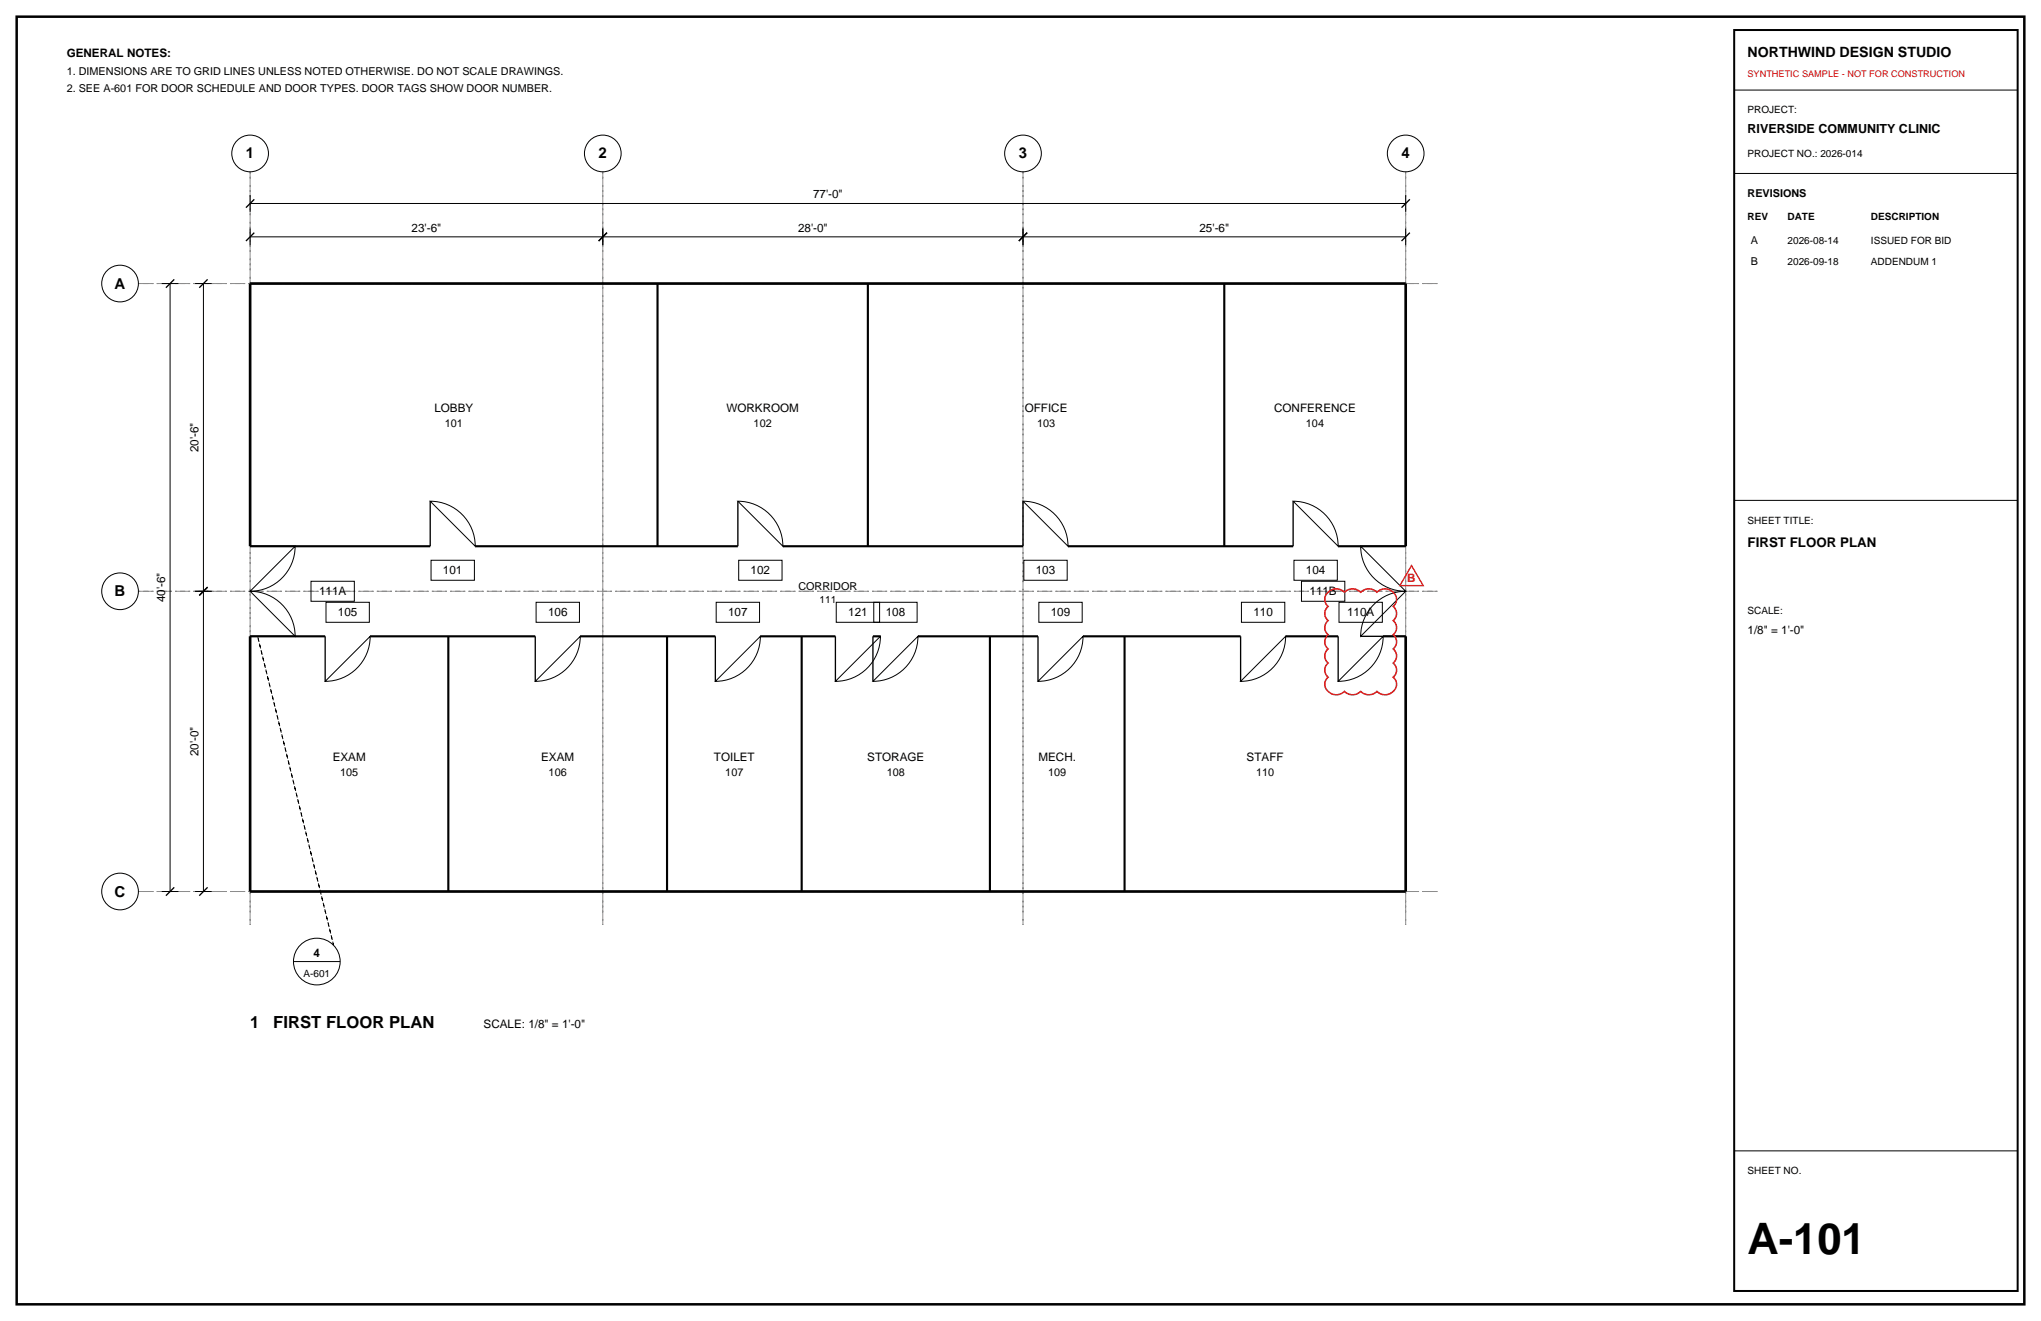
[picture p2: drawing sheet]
<svg xmlns="http://www.w3.org/2000/svg" width="432mm" height="279mm" viewBox="0 0 432 279" stroke-linecap="round" stroke-linejoin="round" font-family="sans-serif">
<path d="M3.5 3.5h424.8v272.4h-424.8z" fill="none" stroke="#000" stroke-width=".53"/>
<path d="M52.9 36.3v159.3zM127.5 36.3v159.3zM216.4 36.3v159.3zM297.4 36.3v159.3zM29.3 60h275.1zM29.3 125.1h275.1zM29.3 188.6h275.1z" fill="none" stroke="#8c8c8c" stroke-width=".21" stroke-dasharray="2.1 .7 .4 .7" stroke-linecap="butt"/>
<g fill="none" stroke="#000" stroke-width=".21">
<path d="M366.9 19.1h60zM366.9 36.7h60zM34.2 60h3.5zM36 60v128.6zM41.3 60h3.5zM43 60v65.1zM52.9 50.1h74.6zM52.9 48.3v3.6zM52.9 43h244.5zM52.9 41.3v3.5zM127.5 48.3v3.6zM127.5 50.1h88.9z"/>
<path d="M216.4 48.3v3.6zM216.4 50.1h81zM297.4 48.3v3.6zM297.4 41.3v3.5zM91 106a9.5 9.5 0 0 1 9.5 9.5zM91.2 118.5h9.2v4.2h-9.2zM156.1 106a9.5 9.5 0 0 1 9.5 9.5zM156.3 118.5h9.2v4.2h-9.2zM216.4 106a9.5 9.5 0 0 1 9.6 9.5zM216.6 118.5h9.2v4.2h-9.2zM273.6 106a9.5 9.5 0 0 1 9.5 9.5zM273.8 118.5h9.1v4.2h-9.1z"/>
<path d="M287.9 115.5l9.5 9.6a9.5 9.5 0 0 1-9.5-9.6zM366.9 105.8h60zM41.3 125.1h3.5zM43 125.1v63.5zM52.9 125.1l9.5-9.6a9.5 9.5 0 0 1-9.5 9.6zM52.9 125.1a9.5 9.5 0 0 1 9.5 9.5zM65.8 122.9h9.2v4.3h-9.2zM69 127.4h9.1v4.2h-9.1zM78.3 134.6a9.5 9.5 0 0 1-9.5 9.5zM113.4 127.4h9.2v4.2h-9.2zM122.8 134.6a9.5 9.5 0 0 1-9.6 9.5zM151.5 127.4h9.2v4.2h-9.2z"/>
<path d="M160.9 134.6a9.5 9.5 0 0 1-9.6 9.5zM176.9 127.4h9.2v4.2h-9.2zM184.9 127.4h9.1v4.2h-9.1zM186.3 134.6a9.5 9.5 0 0 1-9.6 9.5zM194.2 134.6a9.5 9.5 0 0 1-9.5 9.5zM219.8 127.4h9.2v4.2h-9.2zM229.1 134.6a9.5 9.5 0 0 1-9.5 9.5zM262.6 127.4h9.2v4.2h-9.2zM272 134.6a9.5 9.5 0 0 1-9.5 9.5zM275.3 122.9h9.2v4.3h-9.2zM283.3 127.4h9.2v4.2h-9.2zM290.3 128.3a9.5 9.5 0 0 1 7.1-3.2l-9.5 9.5a9.5 9.5 0 0 1 2.4-6.3z"/>
<path d="M292.6 134.6a9.5 9.5 0 0 1-9.5 9.5zM34.2 188.6h3.5zM41.3 188.6h3.5zM62.1 203.4h9.9zM366.9 243.4h60z"/>
<circle cx="52.9" cy="32.5" r="3.9"/>
<circle cx="127.5" cy="32.5" r="3.9"/>
<circle cx="216.4" cy="32.5" r="3.9"/>
<circle cx="297.4" cy="32.5" r="3.9"/>
<circle cx="25.4" cy="60" r="3.9"/>
<circle cx="25.4" cy="125.1" r="3.9"/>
<circle cx="25.4" cy="188.6" r="3.9"/>
<circle cx="67" cy="203.4" r="4.9"/>
</g>
<g fill="none" stroke="#000" stroke-width=".28">
<path d="M52 51l1.8-1.8zM52 43.9l1.8-1.7zM126.6 51l1.8-1.8zM215.5 51l1.8-1.8zM296.5 51l1.8-1.8zM296.5 43.9l1.8-1.7zM35.1 60.9l1.8-1.8zM42.2 60.9l1.7-1.8zM52.9 115.5h9.5zM91 106v9.5zM156.1 106v9.5zM216.4 106v9.5z"/>
<path d="M273.6 106v9.5zM287.9 115.5h9.5zM42.2 125.9l1.7-1.7zM52.9 134.6h9.5zM68.8 134.6v9.5zM113.2 134.6v9.5zM151.3 134.6v9.5zM176.7 134.6v9.5zM184.7 134.6v9.5zM219.6 134.6v9.5zM262.5 134.6v9.5zM283.1 134.6v9.5z"/>
<path d="M287.9 134.6h9.5zM36.9 187.7l-1.8 1.7zM43.9 187.7l-1.7 1.7z"/>
</g>
<path d="M52.9 60h244.5zM52.9 60v55.5zM297.4 60v55.5zM52.9 134.6v54zM297.4 134.6v54zM52.9 188.6h244.5z" fill="none" stroke="#000" stroke-width=".56"/>
<g fill="none" stroke="#000" stroke-width=".45">
<path d="M139.1 60v55.5zM183.6 60v55.5zM259 60v55.5zM52.9 115.5h38.1zM100.5 115.5h55.6zM165.6 115.5h50.8zM226 115.5h47.6zM283.1 115.5h14.3zM52.9 134.6h15.9zM78.3 134.6h34.9zM94.8 134.6v54zM122.8 134.6h28.5z"/>
<path d="M141.1 134.6v54zM160.9 134.6h15.8zM169.6 134.6v54zM184.7 134.6h1.6zM194.2 134.6h25.4zM209.4 134.6v54zM229.1 134.6h33.4zM237.9 134.6v54zM272 134.6h11.1zM292.6 134.6h4.8z"/>
</g>
<path d="M54.5 134.6l16.1 65.2z" fill="none" stroke="#000" stroke-width=".21" stroke-dasharray=".7 .7" stroke-linecap="butt"/>
<path d="M366.9 6.4h60v266.6h-60z" fill="none" stroke="#000" stroke-width=".42"/>
<path d="M281 125.3a2.41 2.41 0 0 1 3.4 0 2.41 2.41 0 0 1 3.5 0 2.41 2.41 0 0 1 3.4 0 2.39 2.39 0 0 1 2.8-.5 2.39 2.39 0 0 1 1.3 2.5l-.7 1a1.91 1.91 0 0 1 0 3 1.91 1.91 0 0 1 0 3 1.91 1.91 0 0 1 0 2.9 1.91 1.91 0 0 1 0 3 1.91 1.91 0 0 1 0 3 2.23 2.23 0 0 1 .3 2.9 2.23 2.23 0 0 1-2.8 .7l-.9-.6a2.41 2.41 0 0 1-3.4 0 2.41 2.41 0 0 1-3.5 0 2.39 2.39 0 0 1-2.8 .5 2.39 2.39 0 0 1-1.3-2.5l.7-1a1.91 1.91 0 0 1 0-3 1.91 1.91 0 0 1 0-3 1.91 1.91 0 0 1 0-2.9 1.91 1.91 0 0 1 0-3 1.91 1.91 0 0 1 0-3 1.91 1.91 0 0 1 0-3z" fill="none" stroke="#d90d0d" stroke-width=".32"/>
<path d="M298.6 119.6l2.5 4.3h-4.9z" fill="none" stroke="#d90d0d" stroke-width=".28"/>
<text font-size="9.2" x="369.7" y="265.3">A-101</text>
<g font-size="3.5">
<text x="52.9" y="217.5">1</text>
<text x="57.8" y="217.5">FIRST FLOOR PLAN</text>
</g>
<g font-size="3.2">
<text x="52" y="33.5">1</text>
<text x="126.6" y="33.5">2</text>
<text x="215.5" y="33.5">3</text>
<text x="296.5" y="33.5">4</text>
<text x="24.3" y="61">A</text>
<text x="24.3" y="126.1">B</text>
<text x="24.3" y="189.6">C</text>
</g>
<text font-size="3" x="369.7" y="12">NORTHWIND DESIGN STUDIO</text>
<text font-size="2.8" x="369.7" y="115.7">FIRST FLOOR PLAN</text>
<text font-size="2.6" x="369.7" y="28.2">RIVERSIDE COMMUNITY CLINIC</text>
<g font-size="2.5">
<text x="14.1" y="12">GENERAL NOTES:</text>
<text x="172" y="42">77'-0&quot;</text>
<text x="87.1" y="49">23'-6&quot;</text>
<text x="168.8" y="49">28'-0&quot;</text>
<text x="253.8" y="49">25'-6&quot;</text>
<text x="91.9" y="87">LOBBY</text>
<text x="153.7" y="87">WORKROOM</text>
<text x="216.8" y="87">OFFICE</text>
<text x="269.6" y="87">CONFERENCE</text>
<text x="42" y="95.7" transform="rotate(-90 42 95.7)">20'-6&quot;</text>
<text x="67.5" y="125.9">111A</text>
<text x="93.7" y="121.5">101</text>
<text x="158.8" y="121.5">102</text>
<text x="219.1" y="121.5">103</text>
<text x="276.3" y="121.5">104</text>
<text x="277" y="125.9">111B</text>
<text x="34.9" y="127.4" transform="rotate(-90 34.9 127.4)">40'-6&quot;</text>
<text x="71.5" y="130.4">105</text>
<text x="115.9" y="130.4">106</text>
<text x="154" y="130.4">107</text>
<text x="179.4" y="130.4">121</text>
<text x="187.4" y="130.4">108</text>
<text x="222.3" y="130.4">109</text>
<text x="265.2" y="130.4">110</text>
<text x="285" y="130.4">110A</text>
<text x="369.7" y="134.1">1/8&quot; = 1'-0&quot;</text>
<text x="42" y="160" transform="rotate(-90 42 160)">20'-0&quot;</text>
<text x="70.4" y="160.9">EXAM</text>
<text x="114.5" y="160.9">EXAM</text>
<text x="151" y="160.9">TOILET</text>
<text x="183.5" y="160.9">STORAGE</text>
<text x="219.7" y="160.9">MECH.</text>
<text x="263.7" y="160.9">STAFF</text>
<text x="66.3" y="202.3">4</text>
<text x="102.3" y="217.5">SCALE: 1/8&quot; = 1'-0&quot;</text>
</g>
<text font-size="2.5" fill="#d90d0d" x="297.7" y="123.2">B</text>
<g font-size="2.3">
<text x="14.1" y="15.9">1. DIMENSIONS ARE TO GRID LINES UNLESS NOTED OTHERWISE. DO NOT SCALE DRAWINGS.</text>
<text x="14.1" y="19.4">2. SEE A-601 FOR DOOR SCHEDULE AND DOOR TYPES. DOOR TAGS SHOW DOOR NUMBER.</text>
<text x="369.7" y="41.6">REVISIONS</text>
<text x="370.4" y="51.5">A</text>
<text x="370.4" y="56.1">B</text>
<text x="94.1" y="90.2">101</text>
<text x="159.4" y="90.2">102</text>
<text x="219.4" y="90.2">103</text>
<text x="276.3" y="90.2">104</text>
<text x="168.9" y="124.7">CORRIDOR</text>
<text x="72" y="164">105</text>
<text x="116.1" y="164">106</text>
<text x="153.5" y="164">107</text>
<text x="187.6" y="164">108</text>
<text x="221.8" y="164">109</text>
<text x="265.7" y="164">110</text>
</g>
<g font-size="2.1">
<text x="369.7" y="24">PROJECT:</text>
<text x="369.7" y="33.2">PROJECT NO.: 2026-014</text>
<text x="369.7" y="46.6">REV</text>
<text x="378.2" y="46.6">DATE</text>
<text x="395.8" y="46.6">DESCRIPTION</text>
<text x="378.2" y="51.5">2026-08-14</text>
<text x="395.8" y="51.5">ISSUED FOR BID</text>
<text x="378.2" y="56.1">2026-09-18</text>
<text x="395.8" y="56.1">ADDENDUM 1</text>
<text x="369.7" y="110.8">SHEET TITLE:</text>
<text x="173.4" y="127.5">111</text>
<text x="369.7" y="129.8">SCALE:</text>
<text x="64.2" y="206.6">A-601</text>
<text x="369.7" y="248.4">SHEET NO.</text>
</g>
<text font-size="1.9" fill="#d90d0d" x="369.7" y="16.2">SYNTHETIC SAMPLE - NOT FOR CONSTRUCTION</text>
</svg>
